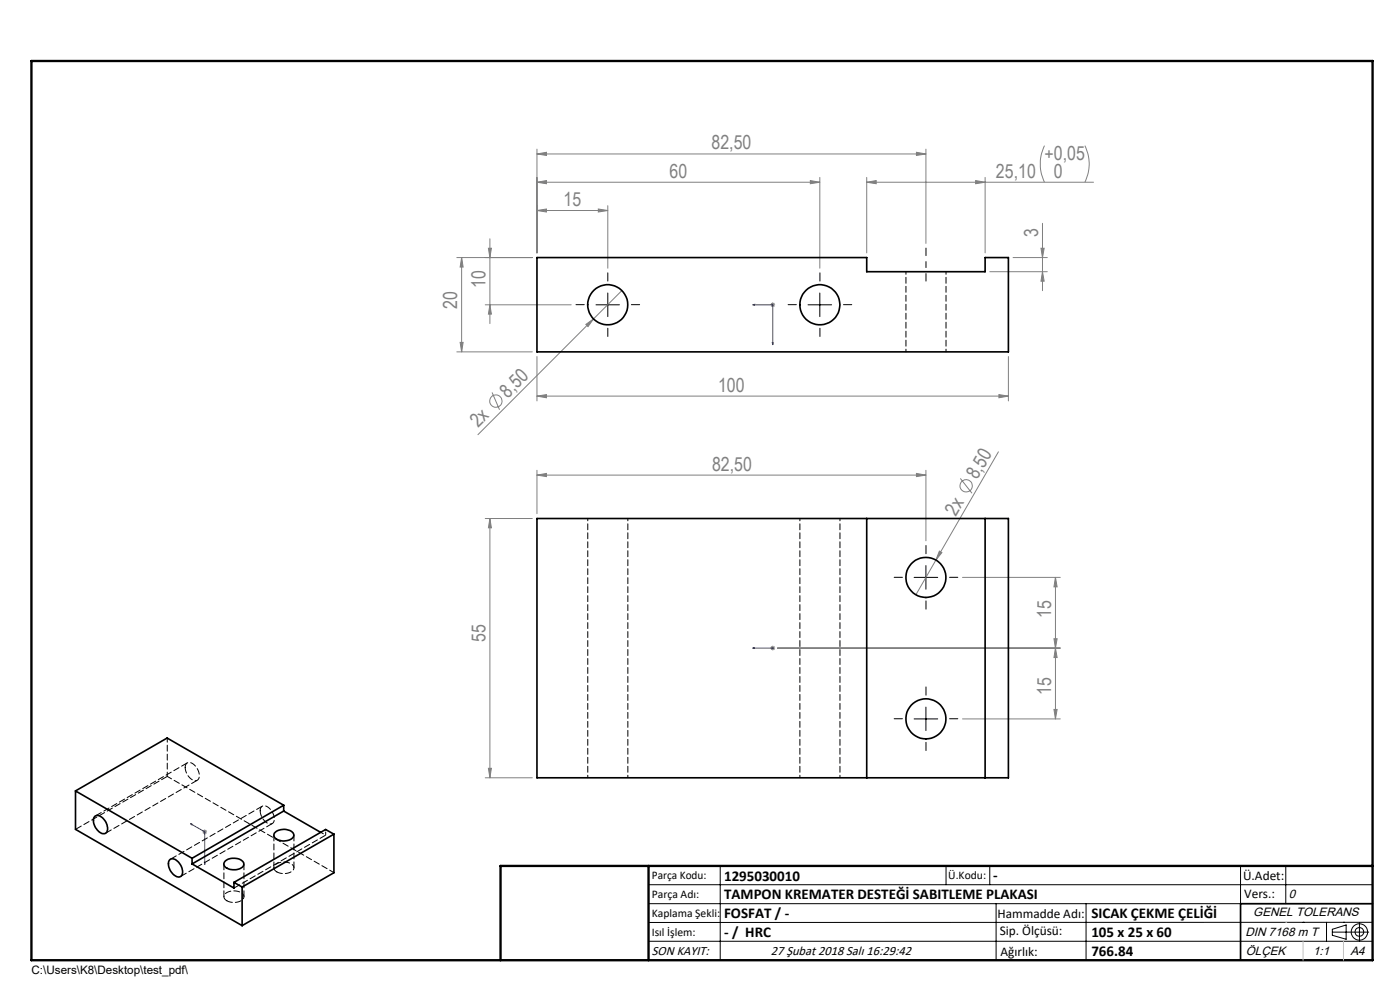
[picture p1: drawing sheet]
<svg xmlns="http://www.w3.org/2000/svg" width="297mm" height="210mm" viewBox="0 0 297 210" stroke-linecap="round" stroke-linejoin="round" font-family="sans-serif">
<g fill="none" stroke="#808080" stroke-width=".21">
<path d="M113.9 38.7l2-.4v.7zM113.9 32.7l2-.4v.7zM113.9 31.6v22M113.9 38.7h60M113.9 32.7h82.5M171.9 38.3l2 .4-2 .3zM173.9 37.6v19.3M183.9 38.7l2-.4v.7zM183.9 38.7h48.1M183.9 37.6v16M194.4 32.3l2 .4-2 .3zM196.4 31.6v20"/>
<path d="M207 38.3l2 .4-2 .3zM209 37.6v16M221.6 30.9a9 9 0 0 0 0 7.8M230.2 30.9a8.6 8.6 0 0 1 0 7.8M96.9 54.6h16M97.9 54.6l.3 2h-.6zM97.9 54.6v20M103.6 52.7h.6l-.3 1.9zM103.9 50.7v17.9M113.9 44.7l2-.4v.7zM113.9 44.7h15M126.9 44.3l2 .4-2 .3z"/>
<path d="M128.9 43.6v13.3M210 57.6h12.2M214.9 54.6h7.3M220.8 52.7h.7l-.3 1.9zM221.2 57.6l.3 2h-.7zM221.2 47.4v14.3M96.9 74.6h16M97.6 72.6h.6l-.3 2zM102.9 64.7h18.3M103.9 64.7l.3 1.9h-.6zM113.9 75.6v9.4M124.3 68.8l1.6-1.1-1.2 1.6z"/>
<path d="M131.9 61.6l-30.5 30.6M163.4 64.7h1M163.6 64.3l.7 .7M163.9 64.1v1M164.3 64.3l-.7 .7M213.9 75.6v9.4M104.4 83.2l1.6 3.7M113.9 99.8v9.2M113.9 84l2-.3v.7zM113.9 84h100M196.4 99.8v14.9M211.8 95.8l-17.5 30.3"/>
<path d="M211.9 83.7l2 .3-2 .4zM102.9 110h10M103.9 110v55M103.9 110l.3 2h-.6zM113.9 100.8l2-.4v.7zM113.9 100.8h82.5M194.4 100.4l2 .4-2 .3zM199.3 116.9l.5 .3-1.3 1.6zM203.7 101.5l2.5 3.1M163.4 137.5h1M163.6 137.1l.7 .7M163.9 137v1"/>
<path d="M164.3 137.1l-.7 .7M164.9 137.5h60M204.2 122.5h20.7M223.6 135.5h.7l-.4 2zM223.9 122.5l.4 2h-.7zM223.9 137.5l.4 2h-.7zM223.9 122.5v30M204.2 152.5h20.7M223.6 150.5h.7l-.4 2zM42.9 176.5h1M43.1 176.1l.7 .7M43.4 176v.9"/>
<path d="M43.8 176.1l-.7 .7M102.9 165h10M103.6 163h.6l-.3 2z"/>
<circle cx="105.2" cy="85.1" r="1.3"/>
<circle cx="205" cy="103" r="1.3"/>
</g>
<g fill="none" stroke="#000" stroke-width=".21">
<path d="M126.4 64.7h5M128.9 62.2v5M171.4 64.7h5M173.9 62.2v5M196.4 120v5M193.9 122.5h5M193.9 152.5h5M196.4 150v5M137.6 187.7h153.6M137.6 191.7h153.6M137.6 199.7h153.6M152.8 183.7v20"/>
<path d="M200.7 183.7v4M210 183.7v4M211.3 191.7v12M230.4 191.7v12M263.2 183.7v20M272.8 183.7v8M276.4 195.6h.1M281.4 195.6v4.1M282.6 197.7h7.8M282.6 197.1l3-.9v3l-3-.8zM285 195.6h.1M288.4 195.8v3.8"/>
<path d="M291.2 195.6l-153.6 .1"/>
<circle cx="288.4" cy="197.7" r="1.74"/>
<circle cx="288.4" cy="197.7" r=".93"/>
</g>
<path d="M159.7 64.7l.4-.2v.3zM159.7 64.7h4.2v8.4M163.8 72.7h.2l-.1 .4zM159.7 137.5h.4h-.4M159.7 137.5h4.2M163.8 137.5h.2zM163.9 137.5h.1M40.4 174.7l.3 .1v.2zM40.4 174.7l3 1.8v6.9M43.4 183h.1l-.1 .4z" fill="none" stroke="#00f" stroke-width=".21"/>
<path d="M196.4 59.6v-7" fill="none" stroke="#000" stroke-width=".21" stroke-dasharray="15.2 1.3 1.3 1.3" stroke-dashoffset="13.6"/>
<g fill="none" stroke="#000" stroke-width=".21" stroke-dasharray="15.2 1.3 1.3 1.3">
<path d="M128.9 59.6v-1.7M173.9 59.6v-1.7M123.9 64.6h-1.7M128.9 69.6v1.8M133.9 64.6h1.8M168.9 64.6h-1.7M173.9 69.6v1.8M178.9 64.6h1.8M196.4 117.5v-1.8M191.4 122.5h-1.7M196.4 127.5v1.7M201.4 122.5h1.8"/>
<path d="M191.4 152.5h-1.7M196.4 147.5v-1.8M196.4 157.5v1.7M201.4 152.5h1.8"/>
</g>
<path d="M106.2 203.7h185" fill="none" stroke="#000" stroke-width=".25"/>
<path d="M291.2 191.7h-28v12" fill="none" stroke="#000" stroke-width=".35"/>
<path d="M6.7 12.9h284.5v190.8h-284.5zM137.6 183.7v20M291.2 183.7h-185v20" fill="none" stroke="#000" stroke-width=".5"/>
<path d="M272.8 195.6h.1M276.4 199.7v4M285 199.7v4" fill="none" stroke="#c0c0c0" stroke-width=".21"/>
<g fill="#00f">
<path d="M159.7 64.7l.4-.2v.3zM163.8 72.7h.2l-.1 .4z"/>
<path d="M159.7 137.5h.4zM163.8 137.5h.2z"/>
<path d="M40.4 174.7l.3 .1v.2zM43.4 183h.1l-.1 .4z"/>
</g>
<g fill="#808080">
<path d="M124.3 68.8l1.6-1.1-1.2 1.6z"/>
<path d="M199.3 116.9l.5 .3-1.3 1.6z"/>
<path d="M113.9 44.7l2-.4v.7zM126.9 44.3l2 .4-2 .3zM113.9 38.7l2-.4v.7zM171.9 38.3l2 .4-2 .3zM113.9 32.7l2-.4v.7zM194.4 32.3l2 .4-2 .3zM183.9 38.7l2-.4v.7zM207 38.3l2 .4-2 .3z"/>
<path d="M211.9 83.7l2 .3-2 .4zM113.9 84l2-.3v.7z"/>
<path d="M103.6 163h.6l-.3 2zM103.9 110l.3 2h-.6z"/>
<path d="M97.6 72.6h.6l-.3 2zM97.9 54.6l.3 2h-.6zM221.2 57.6l.3 2h-.7zM220.8 52.7h.7l-.3 1.9zM103.9 64.7l.3 1.9h-.6zM103.6 52.7h.6l-.3 1.9zM223.9 122.5l.4 2h-.7zM223.6 135.5h.7l-.4 2zM223.9 137.5l.4 2h-.7zM223.6 150.5h.7l-.4 2z"/>
<path d="M113.9 100.8l2-.4v.7zM194.4 100.4l2 .4-2 .3z"/>
</g>
<g fill="none" stroke="#000" stroke-width=".35">
<path d="M113.9 54.6h70v3h25.1v-3h4.9v20h-100zM113.9 110h100v55h-100zM183.9 110v55M209 110v55M16 167.8v8.1l35.4 20.4M16 167.8l24.7 14.3M16 167.8l19.5-11.2 24.7 14.2M20.1 173.1a1.78 1.78 0 0 1 2.3 1.1 1.92 1.92 0 0 1 0 2.6 2.29 2.29 0 0 1-2.5-2 1.6 1.6 0 0 1 .2-1.7zM58.2 176.8a2.78 2.78 0 0 1 4.1 .1 1.41 1.41 0 0 1-1.7 1.5 2.03 2.03 0 0 1-2.5-1.3zM60.2 172l-19.5 11.3M60.2 172l7.8 4.6M60.2 170.8l-19.5 11.3"/>
<path d="M60.2 170.8v1.2M70.8 176.9l-19.4 11.3M70.8 176.9l-1.7-.9-19.5 11.2M70.8 176.9v8.2l-19.4 11.2M35.9 182.4a1.46 1.46 0 0 1 2.2 .8 2.19 2.19 0 0 1 .3 2.7 1.78 1.78 0 0 1-2.2-1.1 2.27 2.27 0 0 1-.3-2.4zM40.7 183.3l8.9 5.1v-1.2M40.7 182.1v1.2M47.8 182.6a2.94 2.94 0 0 1 3.9 .4 1.17 1.17 0 0 1-1.2 1.4 2.48 2.48 0 0 1-3-1zM49.6 187.2l1.8 1M51.4 188.2v8.1"/>
<circle cx="128.9" cy="64.6" r="4.3"/>
<circle cx="173.9" cy="64.6" r="4.3"/>
<circle cx="196.4" cy="122.5" r="4.2"/>
<circle cx="196.4" cy="152.5" r="4.2"/>
</g>
<path d="M192.2 57.6v17M200.7 74.6v-17" fill="none" stroke="#000" stroke-width=".21" stroke-dasharray="1.3 .6" stroke-dashoffset=".7"/>
<path d="M124.7 110v55M169.7 110v55M133.2 165v-55M178.2 165v-55" fill="none" stroke="#000" stroke-width=".21" stroke-dasharray="1.3 .6" stroke-dashoffset=".8"/>
<path d="M68 176.5l1.1 .6M69.1 177.1v-1.2" fill="none" stroke="#000" stroke-width=".21" stroke-dasharray="1.3 .6" stroke-dashoffset=".6"/>
<path d="M16 175.9l19.5-11.2M22.4 176.7l19.5-11.2M39.7 161.8l-19.4 11.3M55.6 171l-19.4 11.2M69.1 177.1l-19.5 11.3M38.3 185.9l19.5-11.2" fill="none" stroke="#000" stroke-width=".21" stroke-dasharray="1.3 .6" stroke-dashoffset="-.1"/>
<path d="M39.3 162.8a2.76 2.76 0 0 0 2.4 2.8 1.56 1.56 0 0 0 .3-2.4 1.89 1.89 0 0 0-2.4-1.3l-.3 .9M55.2 172a2.76 2.76 0 0 0 2.4 2.8 1.56 1.56 0 0 0 .3-2.4 1.89 1.89 0 0 0-2.4-1.3l-.3 .9M58.1 177.1v7M47.5 183.3v6.9M48.1 191.1a.98 .98 0 0 1-.6-1.1 .98 .98 0 0 1 1-.8 2.61 2.61 0 0 1 3.2 .9 1.71 1.71 0 0 1-2 1.3l-.9-.1-.7-.2M51.8 190.2v-6.9M58.7 184.9a.98 .98 0 0 1-.6-1 .98 .98 0 0 1 1-.8 2.61 2.61 0 0 1 3.2 .9 1.71 1.71 0 0 1-2 1.3l-.8-.1-.8-.3M62.4 184.1v-7" fill="none" stroke="#000" stroke-width=".21" stroke-dasharray="1.3 .6"/>
<path d="M35.5 164.7l35.3 20.4" fill="none" stroke="#000" stroke-width=".21" stroke-dasharray="1.3 .6" stroke-dashoffset=".2"/>
<path d="M35.5 164.7v-8.2" fill="none" stroke="#000" stroke-width=".21" stroke-dasharray="1.3 .6" stroke-dashoffset=".4"/>
<g font-size="4.1" fill="#808080">
<text x="151" y="31.7">82,50</text>
<text x="221.6" y="33.8">+0,05</text>
<text x="142.1" y="37.7">60</text>
<text x="211.3" y="37.7">25,10</text>
<text x="223.6" y="37.7">0</text>
<text x="119.6" y="43.7">15</text>
<text x="220.3" y="50.2" transform="rotate(-90 220.3 50.2)">3</text>
<text x="97" y="65.6" transform="rotate(-90 97 65.6)">20</text>
<text x="103" y="61.1" transform="rotate(-90 103 61.1)">10</text>
<text x="152.3" y="83.1">100</text>
<text x="107.7" y="84.5" transform="rotate(-45 107.7 84.5)">8,50</text>
<text x="101.4" y="90.9" transform="rotate(-45 101.4 90.9)">2x</text>
<text x="151.1" y="99.8">82,50</text>
<text x="207.3" y="101.9" transform="rotate(-60 207.3 101.9)">8,50</text>
<text x="202.8" y="109.6" transform="rotate(-60 202.8 109.6)">2x</text>
<text x="223" y="131.1" transform="rotate(-90 223 131.1)">15</text>
<text x="103" y="136.2" transform="rotate(-90 103 136.2)">55</text>
<text x="223" y="147.4" transform="rotate(-90 223 147.4)">15</text>
</g>
<g font-size="3.2">
<text x="153.6" y="186.8">1295030010</text>
<text x="153.6" y="190.8">TAMPON KREMATER DESTEĞİ SABITLEME PLAKASI</text>
<text x="210.7" y="186.6">-</text>
<text x="153.6" y="194.8">FOSFAT / -</text>
<text x="231.5" y="194.8">SICAK ÇEKME ÇELİĞİ</text>
<text x="153.6" y="198.8">- / HRC</text>
<text x="231.5" y="198.7">105 x 25 x 60</text>
<text x="231.5" y="202.8">766.84</text>
</g>
<g font-size="2.8">
<text x="263.7" y="186.7">Ü.Adet:</text>
<text x="263.9" y="190.5">Vers.:</text>
<text x="211.6" y="194.8">Hammadde Adı:</text>
<text x="138.3" y="202.6">SON KAYIT:</text>
<text x="163.5" y="202.6">27 Şubat 2018 Salı 16:29:42</text>
<text x="212.1" y="198.4">Sip. Ölçüsü:</text>
<text x="212.2" y="202.7">Ağırlık:</text>
</g>
<g font-size="2.6">
<text x="273.4" y="190.4">0</text>
<text x="265.9" y="194.4">GENEL TOLERANS</text>
<text x="264.2" y="198.5">DIN 7168 m T</text>
<text x="264.3" y="202.6">ÖLÇEK</text>
<text x="278.5" y="202.6">1:1</text>
<text x="286.5" y="202.6">A4</text>
</g>
<g font-size="2.5">
<text x="138.3" y="186.4">Parça Kodu:</text>
<text x="138.3" y="190.5">Parça Adı:</text>
<text x="201.2" y="186.5">Ü.Kodu:</text>
<text x="138.3" y="194.5">Kaplama Şekli:</text>
<text x="138.3" y="198.6">Isıl İşlem:</text>
<text x="6.7" y="206.7">C:\Users\K8\Desktop\test_pdf\</text>
</g>
</svg>
